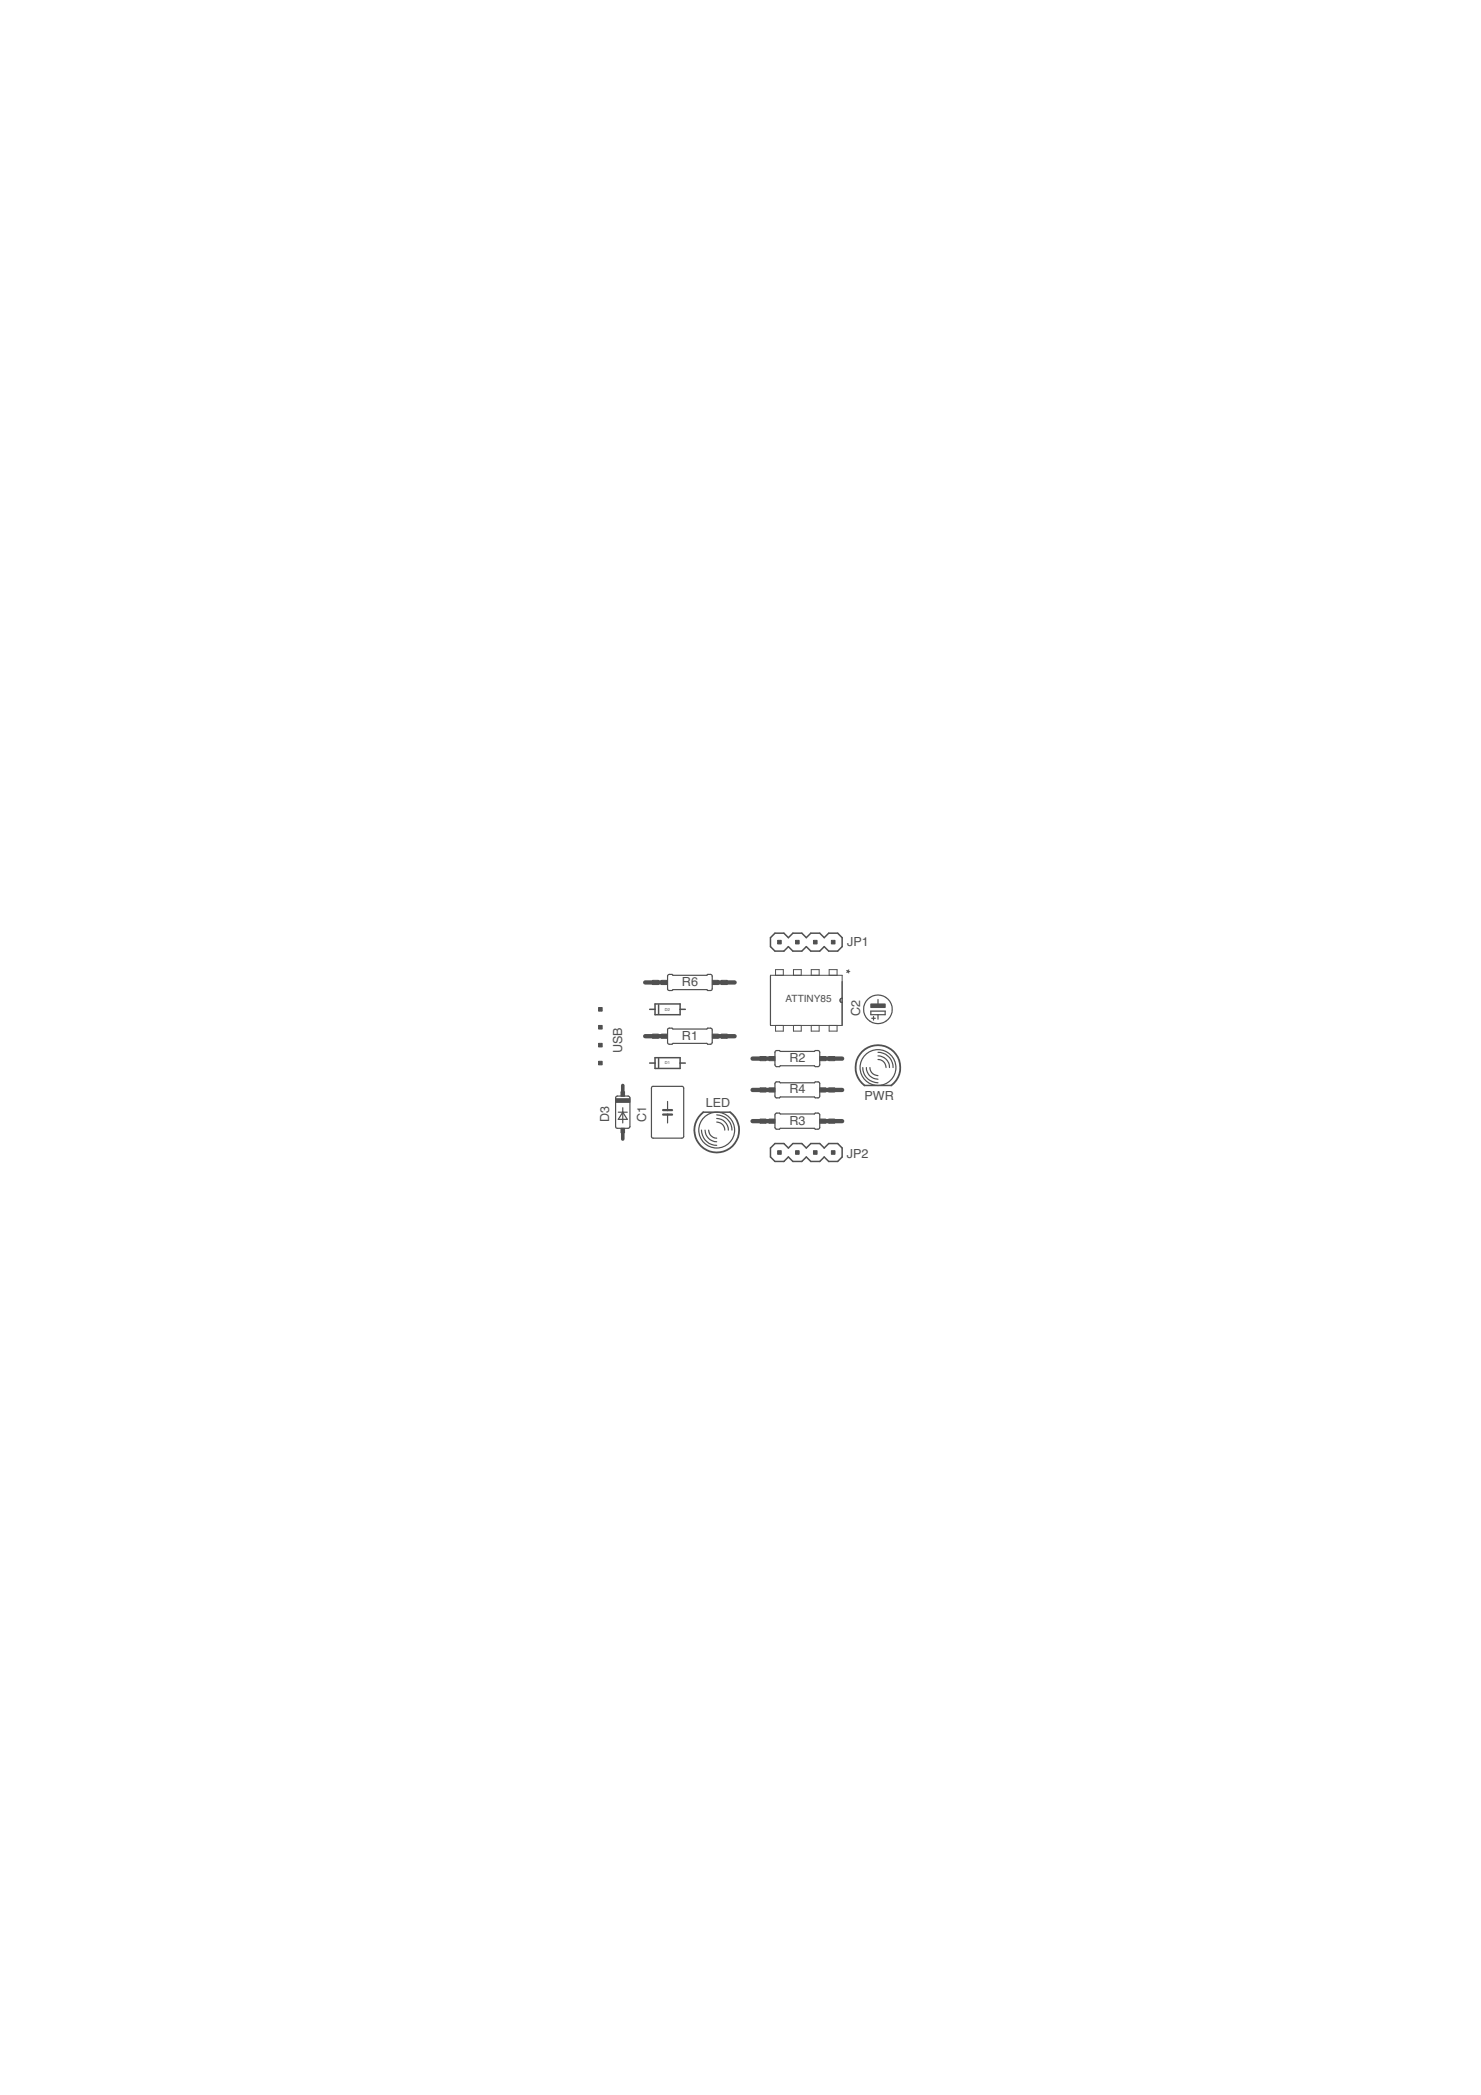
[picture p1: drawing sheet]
<svg xmlns="http://www.w3.org/2000/svg" width="210mm" height="297mm" viewBox="0 0 210 297" stroke-linecap="round" stroke-linejoin="round" font-family="sans-serif">
<g fill="none" stroke="#505050" stroke-width=".17">
<path d="M94.7 138.2h.5l.2 .1h4.8l.1-.1h.5l.1 .2v1.9l-.2 .1h-.4l-.1-.1h-4.8l-.2 .1h-.4l-.2-.1zM109.2 138.4v6.9M119.4 139.2v6.1M87.3 155.5l.2-.1h1.5l.3 .2v4.1l-.2 .3h-1.6l-.2-.2zM87.6 157.7h1.3M88.3 157.1v2.1M88.3 157.7l.6 1h-1.3zM92.4 154.1l4.3-.1 .2 .2v6.9l-.1 .2h-4.4zM94.6 156.2v1.2M94.6 158v1.2M94.7 145.8l5.5 .1 .1-.1h.5l.1 .2v1.9l-.2 .2h-.4l-.1-.2h-4.8l-.2 .2-.4-.1-.2-.1zM101.6 159.1a1.14 1.14 0 0 1 1.1 1.1"/>
<path d="M101.6 158.6a1.66 1.66 0 0 1 1.6 1.6M101.6 158.1a2.15 2.15 0 0 1 2.1 2.1M109.9 149l5.5 .1 .1-.2 .5 .1 .2 .2v1.9l-.3 .1h-.4l-.1-.1h-4.8l-.1 .1h-.5l-.2-.2v-1.8zM109.9 157.9l.6-.1 .1 .1h4.8l.1-.1h.5l.2 .3v1.9l-.3 .1h-.4l-.1-.1h-4.8l-.1 .1h-.5l-.2-.2v-1.8zM109.9 153.5h5.5l.1-.1h.5l.2 .2v1.9l-.2 .2h-.5l-.1-.2h-4.8l-.1 .2h-.5l-.2-.3v-1.8zM119.4 141.5a.3 .3 0 0 0-.3 .3 .3 .3 0 0 0 .3 .3M122.3 151.4a2.14 2.14 0 0 0 2.1 2.1M122.8 151.4a1.63 1.63 0 0 0 1.6 1.6M123.3 151.4a1.13 1.13 0 0 0 1.1 1.1M123.4 143.4h2.1v.5h-2.1zM123.5 144.4h.6M123.8 144.1v.5"/>
<path d="M124.4 150.2a1.13 1.13 0 0 1 1.2 1.2M124.4 149.7a1.63 1.63 0 0 1 1.7 1.7M124.4 149.2a2.15 2.15 0 0 1 2.2 2.2M124.4 141.7v.8M124.4 143.9v.6M99.4 160.2a2.15 2.15 0 0 0 2.2 2.2M99.9 160.2a1.66 1.66 0 0 0 1.7 1.7M100.4 160.2a1.14 1.14 0 0 0 1.2 1.2"/>
<circle cx="124.4" cy="143.1" r="2.02"/>
<circle cx="124.4" cy="151.4" r="2.54"/>
<circle cx="101.6" cy="160.2" r="2.54"/>
</g>
<path d="M94 157.4h1.2M94 158h1.2" fill="none" stroke="#505050" stroke-width=".32"/>
<g fill="#505050" stroke="#505050" stroke-width=".14">
<path d="M123.4 142.3h2.1v.6h-2.1z"/>
<path d="M87.2 155.8h2.1v.5h-2.1z"/>
<path d="M88 160h.5v.6h-.5z"/>
<path d="M88 154.8h.5v.6h-.5z"/>
<path d="M101 146.6h.8v.6h-.8z"/>
<path d="M93.7 146.6h.9v.6h-.9z"/>
<path d="M102.2 146.6h.9v.6h-.9z"/>
<path d="M92.5 146.6h.8v.6h-.8z"/>
<path d="M116.2 149.8h.8v.6h-.8z"/>
<path d="M109 149.8h.8v.6h-.8z"/>
<path d="M117.5 149.8h.8v.6h-.8z"/>
<path d="M107.7 149.8h.9v.6h-.9z"/>
<path d="M116.2 158.7h.8v.6h-.8z"/>
<path d="M109 158.7h.8v.6h-.8z"/>
<path d="M117.5 158.7h.8v.6h-.8z"/>
<path d="M107.7 158.7h.9v.6h-.9z"/>
<path d="M116.2 154.2h.8v.6h-.8z"/>
<path d="M109 154.2h.8v.6h-.8z"/>
<path d="M117.5 154.2h.8v.6h-.8z"/>
<path d="M107.7 154.2h.9v.6h-.9z"/>
<path d="M101 139h.8v.6h-.8z"/>
<path d="M93.7 139h.9v.6h-.9z"/>
<path d="M102.2 139h.9v.6h-.9z"/>
<path d="M92.5 139h.8v.6h-.8z"/>
<path d="M110.2 133.3h.5v.5h-.5z"/>
<path d="M112.8 133.3h.5v.5h-.5z"/>
<path d="M115.3 133.3h.5v.5h-.5z"/>
<path d="M117.8 133.3h.5v.5h-.5z"/>
<path d="M117.8 163.2h.5v.5h-.5z"/>
<path d="M115.3 163.2h.5v.5h-.5z"/>
<path d="M112.8 163.2h.5v.5h-.5z"/>
<path d="M110.2 163.2h.5v.5h-.5z"/>
<path d="M84.8 150.5h.5v.5h-.5z"/>
<path d="M84.8 147.9h.5v.5h-.5z"/>
<path d="M84.8 145.4h.5v.5h-.5z"/>
<path d="M84.8 142.9h.5v.5h-.5z"/>
</g>
<path d="M109.2 132.9l.6-.6h1.3l.6 .6 .7-.6h1.2l.7 .6 .6-.6h1.3l.6 .6 .7-.6h1.2l.7 .6v1.3l-.7 .7h-1.2l-.7-.7-.6 .7h-1.3l-.6-.7-.7 .7h-1.2l-.7-.7-.6 .7h-1.3l-.6-.7zM92.1 150.7h.7M92.1 143.1h.7M92.8 150h3.6v1.5h-3.6zM92.8 142.3h3.6v1.6h-3.6zM93.3 142.5v1.2M93.3 150.1v1.3M96.4 150.7h.7M96.4 143.1h.7M99.7 157.7h3.8M122.5 153.9h3.8M109.2 162.8l.6-.7h1.3l.6 .7 .7-.7h1.2l.7 .7 .6-.7h1.3l.6 .7 .7-.7h1.2l.7 .7v1.2l-.7 .7h-1.2l-.7-.7-.6 .7h-1.3l-.6-.7-.7 .7h-1.2l-.7-.7-.6 .7h-1.3l-.6-.7z" fill="none" stroke="#505050" stroke-width=".21"/>
<path d="M99.7 157.7a3.2 3.2 0 0 0-.5 4.7 3.2 3.2 0 0 0 4.7 0 3.2 3.2 0 0 0-.4-4.7M122.5 153.9a3.2 3.2 0 0 1-.4-4.7 3.2 3.2 0 0 1 4.7 0 3.2 3.2 0 0 1-.5 4.7" fill="none" stroke="#505050" stroke-width=".25"/>
<g fill="none" stroke="#505050" stroke-width=".61">
<path d="M91.4 139.3h1.1M93.3 139.3h.4M101.8 139.3h.4M103.1 139.3h1M91.4 146.9h1.1M93.3 146.9h.4M101.8 146.9h.4M103.1 146.9h1M106.7 150.1h1M106.7 159h1M106.7 154.5h1M108.6 150.1h.3"/>
<path d="M108.6 159h.3M108.6 154.5h.3M117.1 150.1h.4M117.1 159h.4M117.1 154.5h.4M118.3 150.1h1.1M118.3 159h1.1M118.3 154.5h1.1"/>
</g>
<path d="M109.2 138.3h10.2v7.1h-10.2zM109.9 138.3v-.8h1.1v.8M112.5 138.3v-.8h1.1v.8M115 138.3v-.8h1.1v.8M117.5 138.3v-.8h1.1v.8M109.9 145.4v.8h1.1v-.8M112.5 145.4v.8h1.1v-.8M115 145.4v.8h1.1v-.8M117.5 145.4v.8h1.1v-.8M119.4 141.5a.3 .3 0 0 0-.3 .3 .3 .3 0 0 0 .3 .3" fill="none" stroke="#505050" stroke-width=".14"/>
<path d="M88.3 153.9v.9M88.3 160.6v.9" fill="none" stroke="#505050" stroke-width=".51"/>
<g font-size="1.8" fill="#505050">
<text x="119.2" y="137.4" transform="rotate(90 119.2 137.4)">*</text>
<text x="120.1" y="134.2">JP1</text>
<text x="96.7" y="139.8">R6</text>
<text x="88.2" y="149.3" transform="rotate(-90 88.2 149.3)">USB</text>
<text x="96.7" y="147.4">R1</text>
<text x="121.9" y="144.1" transform="rotate(-90 121.9 144.1)">C2</text>
<text x="111.9" y="150.6">R2</text>
<text x="111.9" y="155">R4</text>
<text x="122.5" y="155.9">PWR</text>
<text x="86.4" y="159.1" transform="rotate(-90 86.4 159.1)">D3</text>
<text x="91.6" y="159.1" transform="rotate(-90 91.6 159.1)">C1</text>
<text x="100" y="157">LED</text>
<text x="111.9" y="159.5">R3</text>
<text x="120" y="164.1">JP2</text>
</g>
<text font-size="1.4" fill="#505050" x="111.3" y="142.1">ATTINY85</text>
<g font-size=".6" fill="#505050">
<text x="94.2" y="143.3">D2</text>
<text x="94.2" y="150.9">D1</text>
</g>
</svg>
